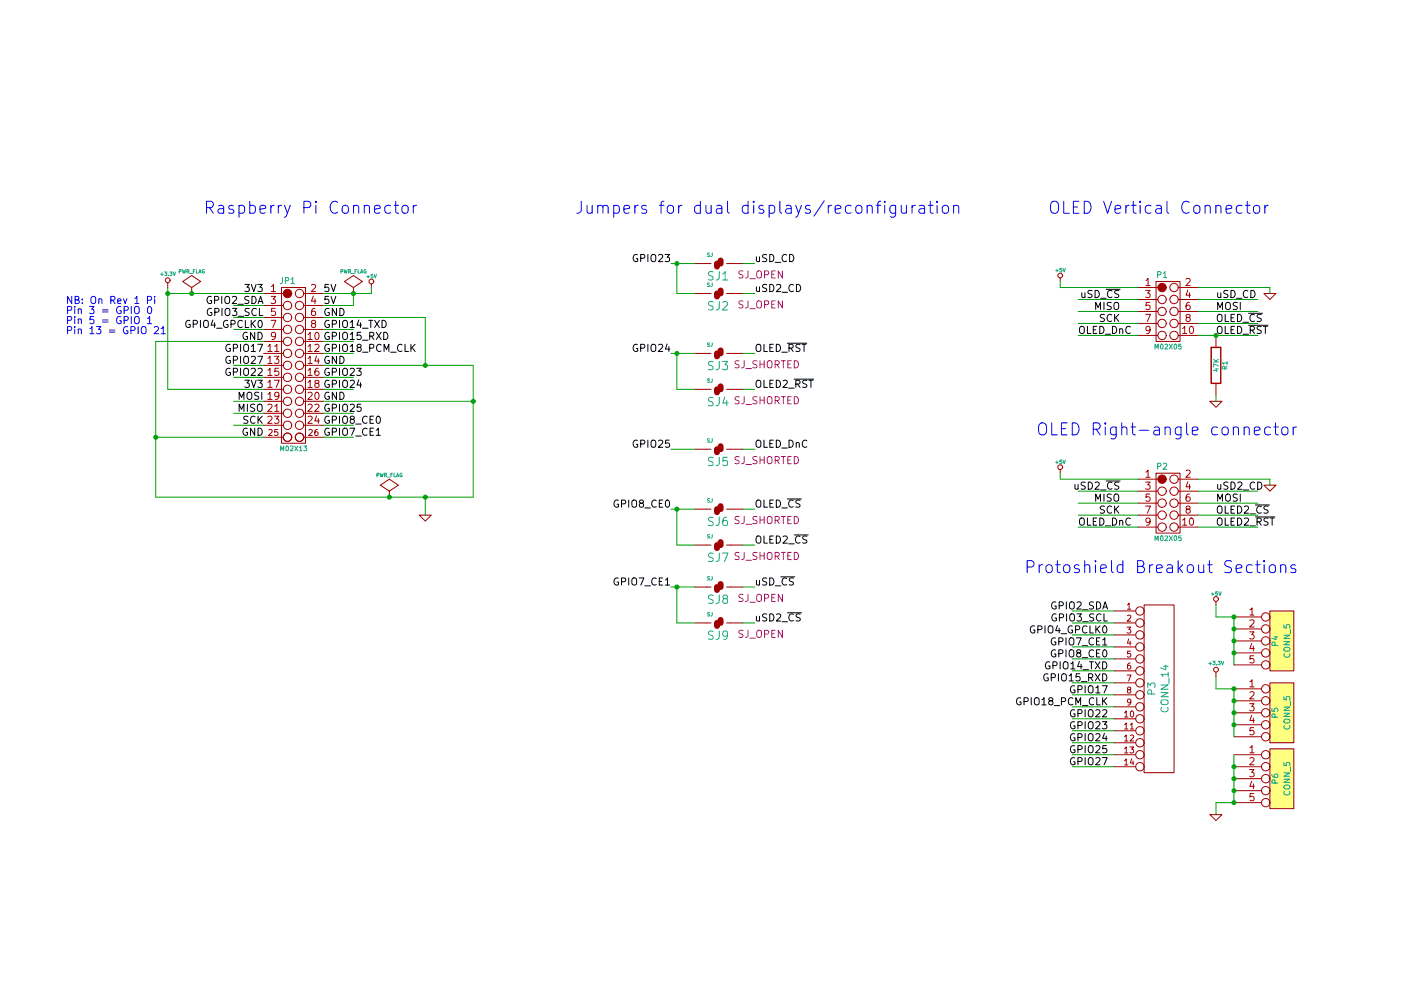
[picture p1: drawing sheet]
EESchema Schematic File Version 2
LIBS:freetronics_kicad_sch_lib
LIBS:power
LIBS:device
LIBS:transistors
LIBS:conn
LIBS:linear
LIBS:regul
LIBS:74xx
LIBS:cmos4000
LIBS:adc-dac
LIBS:memory
LIBS:xilinx
LIBS:special
LIBS:microcontrollers
LIBS:dsp
LIBS:microchip
LIBS:analog_switches
LIBS:motorola
LIBS:texas
LIBS:intel
LIBS:audio
LIBS:interface
LIBS:digital-audio
LIBS:philips
LIBS:display
LIBS:cypress
LIBS:siliconi
LIBS:opto
LIBS:atmel
LIBS:contrib
LIBS:valves
LIBS:PiScreen-cache
EELAYER 27 0
EELAYER END
$Descr A4 11693 8268
encoding utf-8
Sheet 1 1
Title ""
Date "12 feb 2014"
Rev ""
Comp ""
Comment1 ""
Comment2 ""
Comment3 ""
Comment4 ""
$EndDescr
Text Notes 8750 1800 0    100  ~ 0
OLED Vertical Connector\n
Text Label 9350 2500 2    60   ~ 0
uSD_~CS
Text Label 10150 2500 0    60   ~ 0
uSD_CD
Text Label 9350 2600 2    60   ~ 0
MISO
Text Label 10150 2600 0    60   ~ 0
MOSI
Text Label 9350 2700 2    60   ~ 0
SCK
Text Label 10150 2700 0    60   ~ 0
OLED_~CS
Text Label 9000 2800 0    60   ~ 0
OLED_DnC
Text Label 10150 2800 0    60   ~ 0
OLED_~RST
$Comp
L +5V #PWR01
U 1 1
P 8850 2350
F 0 "#PWR01" H 8850 2440 20  0001 C CNN
F 1 "+5V" H 8850 2440 30  0000 C CNN
F 2 "" H 8850 2350 60  0000 C CNN
F 3 "" H 8850 2350 60  0000 C CNN
	1    8850 2350
	1    0    0    -1  
$EndComp
$Comp
L GND #PWR02
U 1 1
P 10600 2450
F 0 "#PWR02" H 10600 2450 30  0001 C CNN
F 1 "GND" H 10600 2380 30  0001 C CNN
F 2 "" H 10600 2450 60  0000 C CNN
F 3 "" H 10600 2450 60  0000 C CNN
	1    10600 2450
	-1   0    0    -1  
$EndComp
$Comp
L M02X05 P1
U 1 1
P 9800 2400
F 0 "P1" H 9700 2500 50  0000 C CNN
F 1 "M02X05" H 9750 1900 40  0000 C CNN
F 2 "DIL10" H 9800 2400 60  0001 C CNN
F 3 "~" H 9800 2400 60  0000 C CNN
	1    9800 2400
	1    0    0    -1  
$EndComp
$Comp
L R R1
U 1 1
P 10150 3050
F 0 "R1" V 10230 3050 40  0000 C CNN
F 1 "47K" V 10157 3051 40  0000 C CNN
F 2 "SM0603_Resistor" V 10080 3050 30  0001 C CNN
F 3 "" H 10150 3050 30  0000 C CNN
	1    10150 3050
	1    0    0    -1  
$EndComp
$Comp
L GND #PWR03
U 1 1
P 10150 3350
F 0 "#PWR03" H 10150 3350 30  0001 C CNN
F 1 "GND" H 10150 3280 30  0001 C CNN
F 2 "" H 10150 3350 60  0000 C CNN
F 3 "" H 10150 3350 60  0000 C CNN
	1    10150 3350
	1    0    0    -1  
$EndComp
$Comp
L M02X13 JP1
U 1 1
P 2500 2450
F 0 "JP1" H 2400 2550 50  0000 C CNN
F 1 "M02X13" H 2450 1150 40  0000 C CNN
F 2 "pin_array_13x2" H 2500 2450 60  0001 C CNN
F 3 "" H 2500 2450 60  0000 C CNN
	1    2500 2450
	1    0    0    -1  
$EndComp
Text Notes 1700 1800 0    100  ~ 0
Raspberry Pi Connector
Text Label 2200 2450 2    60   ~ 0
3V3
Text Label 2200 2550 2    60   ~ 0
GPIO2_SDA
Text Label 2200 2650 2    60   ~ 0
GPIO3_SCL
Text Label 2200 2750 2    60   ~ 0
GPIO4_GPCLK0
Text Label 2200 2850 2    60   ~ 0
GND
Text Label 2200 2950 2    60   ~ 0
GPIO17
Text Label 2200 3050 2    60   ~ 0
GPIO27
Text Label 2200 3150 2    60   ~ 0
GPIO22
Text Label 2200 3350 2    60   ~ 0
MOSI
Text Label 2200 3450 2    60   ~ 0
MISO
Text Label 2200 3550 2    60   ~ 0
SCK
Text Label 2200 3650 2    60   ~ 0
GND
Text Label 2700 2450 0    60   ~ 0
5V
Text Label 2700 2550 0    60   ~ 0
5V
Text Label 2700 2650 0    60   ~ 0
GND
Text Label 2700 2750 0    60   ~ 0
GPIO14_TXD
Text Label 2700 2850 0    60   ~ 0
GPIO15_RXD
Text Label 2700 2950 0    60   ~ 0
GPIO18_PCM_CLK
Text Label 2700 3050 0    60   ~ 0
GND
Text Label 2700 3150 0    60   ~ 0
GPIO23
Text Label 2700 3250 0    60   ~ 0
GPIO24
Text Label 2700 3350 0    60   ~ 0
GND
Text Label 2700 3450 0    60   ~ 0
GPIO25
Text Label 2700 3550 0    60   ~ 0
GPIO8_CE0
Text Label 2700 3650 0    60   ~ 0
GPIO7_CE1
$Comp
L GND #PWR04
U 1 1
P 3550 4300
F 0 "#PWR04" H 3550 4300 30  0001 C CNN
F 1 "GND" H 3550 4230 30  0001 C CNN
F 2 "" H 3550 4300 60  0000 C CNN
F 3 "" H 3550 4300 60  0000 C CNN
	1    3550 4300
	1    0    0    -1  
$EndComp
Text Label 6300 2950 0    60   ~ 0
OLED_~RST
$Comp
L +5V #PWR05
U 1 1
P 3100 2400
F 0 "#PWR05" H 3100 2490 20  0001 C CNN
F 1 "+5V" H 3100 2490 30  0000 C CNN
F 2 "" H 3100 2400 60  0000 C CNN
F 3 "" H 3100 2400 60  0000 C CNN
	1    3100 2400
	1    0    0    -1  
$EndComp
Text Label 2200 3250 2    60   ~ 0
3V3
$Comp
L PWR_FLAG #FLG06
U 1 1
P 2950 2450
F 0 "#FLG06" H 2950 2545 30  0001 C CNN
F 1 "PWR_FLAG" H 2950 2630 30  0000 C CNN
F 2 "" H 2950 2450 60  0000 C CNN
F 3 "" H 2950 2450 60  0000 C CNN
	1    2950 2450
	1    0    0    -1  
$EndComp
$Comp
L PWR_FLAG #FLG07
U 1 1
P 3250 4150
F 0 "#FLG07" H 3250 4245 30  0001 C CNN
F 1 "PWR_FLAG" H 3250 4330 30  0000 C CNN
F 2 "" H 3250 4150 60  0000 C CNN
F 3 "" H 3250 4150 60  0000 C CNN
	1    3250 4150
	1    0    0    -1  
$EndComp
Text Label 9350 4100 2    60   ~ 0
uSD2_~CS
Text Label 10150 4100 0    60   ~ 0
uSD2_CD
Text Label 9350 4200 2    60   ~ 0
MISO
Text Label 10150 4200 0    60   ~ 0
MOSI
Text Label 9350 4300 2    60   ~ 0
SCK
Text Label 10150 4300 0    60   ~ 0
OLED2_~CS
Text Label 9000 4400 0    60   ~ 0
OLED_DnC
Text Label 10150 4400 0    60   ~ 0
OLED2_~RST
$Comp
L +5V #PWR08
U 1 1
P 8850 3950
F 0 "#PWR08" H 8850 4040 20  0001 C CNN
F 1 "+5V" H 8850 4040 30  0000 C CNN
F 2 "" H 8850 3950 60  0000 C CNN
F 3 "" H 8850 3950 60  0000 C CNN
	1    8850 3950
	1    0    0    -1  
$EndComp
$Comp
L GND #PWR09
U 1 1
P 10600 4050
F 0 "#PWR09" H 10600 4050 30  0001 C CNN
F 1 "GND" H 10600 3980 30  0001 C CNN
F 2 "" H 10600 4050 60  0000 C CNN
F 3 "" H 10600 4050 60  0000 C CNN
	1    10600 4050
	-1   0    0    -1  
$EndComp
$Comp
L M02X05 P2
U 1 1
P 9800 4000
F 0 "P2" H 9700 4100 50  0000 C CNN
F 1 "M02X05" H 9750 3500 40  0000 C CNN
F 2 "DIL10" H 9800 4000 60  0001 C CNN
F 3 "~" H 9800 4000 60  0000 C CNN
	1    9800 4000
	1    0    0    -1  
$EndComp
Text Notes 8650 3650 0    100  ~ 0
OLED Right-angle connector
Text Label 6300 2200 0    60   ~ 0
uSD_CD
$Comp
L SJ SJ1
U 1 1
P 6000 2200
F 0 "SJ1" H 5900 2050 70  0000 L BNN
F 1 "SJ" H 5900 2250 30  0000 L BNN
F 2 "SJ_OPEN" H 6350 2100 60  0000 C CNN
F 3 "" H 6000 2200 60  0000 C CNN
	1    6000 2200
	1    0    0    -1  
$EndComp
$Comp
L SJ SJ2
U 1 1
P 6000 2450
F 0 "SJ2" H 5900 2300 70  0000 L BNN
F 1 "SJ" H 5900 2500 30  0000 L BNN
F 2 "SJ_OPEN" H 6350 2350 60  0000 C CNN
F 3 "" H 6000 2450 60  0000 C CNN
	1    6000 2450
	1    0    0    -1  
$EndComp
Text Label 5600 2200 2    60   ~ 0
GPIO23
Text Label 6300 2450 0    60   ~ 0
uSD2_CD
$Comp
L SJ SJ3
U 1 1
P 6000 2950
F 0 "SJ3" H 5900 2800 70  0000 L BNN
F 1 "SJ" H 5900 3000 30  0000 L BNN
F 2 "SJ_SHORTED" H 6400 2850 60  0000 C CNN
F 3 "" H 6000 2950 60  0000 C CNN
	1    6000 2950
	1    0    0    -1  
$EndComp
$Comp
L SJ SJ4
U 1 1
P 6000 3250
F 0 "SJ4" H 5900 3100 70  0000 L BNN
F 1 "SJ" H 5900 3300 30  0000 L BNN
F 2 "SJ_SHORTED" H 6400 3150 60  0000 C CNN
F 3 "" H 6000 3250 60  0000 C CNN
	1    6000 3250
	1    0    0    -1  
$EndComp
Text Label 6300 3250 0    60   ~ 0
OLED2_~RST
Text Label 5600 2950 2    60   ~ 0
GPIO24
Text Label 6300 3750 0    60   ~ 0
OLED_DnC
$Comp
L SJ SJ5
U 1 1
P 6000 3750
F 0 "SJ5" H 5900 3600 70  0000 L BNN
F 1 "SJ" H 5900 3800 30  0000 L BNN
F 2 "SJ_SHORTED" H 6400 3650 60  0000 C CNN
F 3 "" H 6000 3750 60  0000 C CNN
	1    6000 3750
	1    0    0    -1  
$EndComp
Text Label 5600 3750 2    60   ~ 0
GPIO25
Text Label 6300 4250 0    60   ~ 0
OLED_~CS
$Comp
L SJ SJ6
U 1 1
P 6000 4250
F 0 "SJ6" H 5900 4100 70  0000 L BNN
F 1 "SJ" H 5900 4300 30  0000 L BNN
F 2 "SJ_SHORTED" H 6400 4150 60  0000 C CNN
F 3 "" H 6000 4250 60  0000 C CNN
	1    6000 4250
	1    0    0    -1  
$EndComp
Text Label 5600 4250 2    60   ~ 0
GPIO8_CE0
Text Label 6300 4550 0    60   ~ 0
OLED2_~CS
$Comp
L SJ SJ7
U 1 1
P 6000 4550
F 0 "SJ7" H 5900 4400 70  0000 L BNN
F 1 "SJ" H 5900 4600 30  0000 L BNN
F 2 "SJ_SHORTED" H 6400 4450 60  0000 C CNN
F 3 "" H 6000 4550 60  0000 C CNN
	1    6000 4550
	1    0    0    -1  
$EndComp
Text Label 6300 4900 0    60   ~ 0
uSD_~CS
$Comp
L SJ SJ8
U 1 1
P 6000 4900
F 0 "SJ8" H 5900 4750 70  0000 L BNN
F 1 "SJ" H 5900 4950 30  0000 L BNN
F 2 "SJ_OPEN" H 6350 4800 60  0000 C CNN
F 3 "" H 6000 4900 60  0000 C CNN
	1    6000 4900
	1    0    0    -1  
$EndComp
Text Label 5600 4900 2    60   ~ 0
GPIO7_CE1
Text Label 6300 5200 0    60   ~ 0
uSD2_~CS
$Comp
L SJ SJ9
U 1 1
P 6000 5200
F 0 "SJ9" H 5900 5050 70  0000 L BNN
F 1 "SJ" H 5900 5250 30  0000 L BNN
F 2 "SJ_OPEN" H 6350 5100 60  0000 C CNN
F 3 "" H 6000 5200 60  0000 C CNN
	1    6000 5200
	1    0    0    -1  
$EndComp
Wire Wire Line
	10000 2400 10600 2400
Wire Wire Line
	9000 2500 9500 2500
Wire Wire Line
	10000 2500 10500 2500
Wire Wire Line
	9000 2600 9500 2600
Wire Wire Line
	10000 2600 10500 2600
Wire Wire Line
	9000 2700 9500 2700
Wire Wire Line
	10000 2700 10500 2700
Wire Wire Line
	9000 2800 9500 2800
Wire Wire Line
	10000 2800 10500 2800
Wire Wire Line
	10600 2400 10600 2450
Wire Wire Line
	8850 2350 8850 2400
Connection ~ 10150 2800
Wire Wire Line
	10150 3350 10150 3300
Wire Wire Line
	1400 2450 2200 2450
Wire Wire Line
	2200 2550 1950 2550
Wire Wire Line
	2200 2650 1950 2650
Wire Wire Line
	2200 2750 1950 2750
Wire Wire Line
	1300 2850 2200 2850
Wire Wire Line
	2200 3050 1950 3050
Wire Wire Line
	2200 3150 1950 3150
Wire Wire Line
	1400 3250 2200 3250
Wire Wire Line
	2200 3350 1950 3350
Wire Wire Line
	2200 3450 1950 3450
Wire Wire Line
	2200 3550 1950 3550
Wire Wire Line
	1300 3650 2200 3650
Wire Wire Line
	2700 2550 2950 2550
Wire Wire Line
	2700 2650 3550 2650
Wire Wire Line
	2700 2750 2950 2750
Wire Wire Line
	2700 2850 2950 2850
Wire Wire Line
	2700 2950 2950 2950
Wire Wire Line
	2700 3350 3950 3350
Wire Wire Line
	2950 2550 2950 2450
Connection ~ 2950 2450
Wire Wire Line
	3950 4150 1300 4150
Wire Wire Line
	1300 4150 1300 2850
Connection ~ 1300 3650
Connection ~ 3550 4150
Wire Wire Line
	3950 3050 3950 4150
Connection ~ 3950 3350
Wire Wire Line
	3550 2650 3550 3050
Wire Wire Line
	2700 3050 3950 3050
Connection ~ 3550 3050
Wire Wire Line
	8850 2400 9500 2400
Wire Wire Line
	2700 2450 3100 2450
Wire Wire Line
	3100 2450 3100 2400
Wire Wire Line
	3550 4150 3550 4300
Connection ~ 3250 4150
Wire Wire Line
	10000 4000 10600 4000
Wire Wire Line
	9000 4100 9500 4100
Wire Wire Line
	10000 4100 10500 4100
Wire Wire Line
	9000 4200 9500 4200
Wire Wire Line
	10000 4200 10500 4200
Wire Wire Line
	9000 4300 9500 4300
Wire Wire Line
	10000 4300 10500 4300
Wire Wire Line
	9000 4400 9500 4400
Wire Wire Line
	10000 4400 10500 4400
Wire Wire Line
	10600 4000 10600 4050
Wire Wire Line
	8850 3950 8850 4000
Wire Wire Line
	8850 4000 9500 4000
Wire Wire Line
	6200 2450 6300 2450
Wire Wire Line
	5600 2200 5800 2200
Wire Wire Line
	6200 2950 6300 2950
Wire Wire Line
	6200 3250 6300 3250
Wire Wire Line
	5600 2950 5800 2950
Connection ~ 5650 2950
Wire Wire Line
	5650 3250 5800 3250
Wire Wire Line
	6200 3750 6300 3750
Wire Wire Line
	5600 3750 5800 3750
Wire Wire Line
	5650 2950 5650 3250
Wire Wire Line
	2700 3150 2950 3150
Wire Wire Line
	2700 3250 2950 3250
Wire Wire Line
	2700 3450 2950 3450
Wire Wire Line
	2700 3550 2950 3550
Wire Wire Line
	2700 3650 2950 3650
Wire Wire Line
	6200 4250 6300 4250
Wire Wire Line
	5600 4250 5800 4250
Wire Wire Line
	6200 4550 6300 4550
Wire Wire Line
	5800 4550 5650 4550
Wire Wire Line
	5650 4550 5650 4250
Connection ~ 5650 4250
Wire Wire Line
	6200 4900 6300 4900
Wire Wire Line
	5600 4900 5800 4900
Wire Wire Line
	6200 5200 6300 5200
Wire Wire Line
	5800 5200 5650 5200
Wire Wire Line
	5650 5200 5650 4900
Connection ~ 5650 4900
Wire Wire Line
	6200 2200 6300 2200
Wire Wire Line
	5800 2450 5650 2450
Wire Wire Line
	5650 2450 5650 2200
Connection ~ 5650 2200
Text Notes 4800 1800 0    100  ~ 0
Jumpers for dual displays/reconfiguration
$Comp
L CONN_14 P3
U 1 1
P 9650 5750
F 0 "P3" V 9620 5750 60  0000 C CNN
F 1 "CONN_14" V 9730 5750 60  0000 C CNN
F 2 "1X14" H 9650 5750 60  0001 C CNN
F 3 "" H 9650 5750 60  0000 C CNN
	1    9650 5750
	1    0    0    -1  
$EndComp
Wire Wire Line
	9300 5100 8950 5100
Wire Wire Line
	9300 5200 8950 5200
Wire Wire Line
	9300 5300 8950 5300
Wire Wire Line
	9300 5400 8950 5400
Wire Wire Line
	9300 5500 8950 5500
Wire Wire Line
	9300 5600 8950 5600
Wire Wire Line
	9300 5700 8950 5700
Wire Wire Line
	9300 5800 8950 5800
Wire Wire Line
	9300 5900 8950 5900
Wire Wire Line
	9300 6000 8950 6000
Wire Wire Line
	9300 6100 8950 6100
Wire Wire Line
	9300 6200 8950 6200
Wire Wire Line
	9300 6300 8950 6300
Wire Wire Line
	9300 6400 8950 6400
Text Label 9250 5100 2    60   ~ 0
GPIO2_SDA
Text Label 9250 5200 2    60   ~ 0
GPIO3_SCL
Text Label 9250 5300 2    60   ~ 0
GPIO4_GPCLK0
Text Label 9250 5400 2    60   ~ 0
GPIO7_CE1
Text Label 9250 5500 2    60   ~ 0
GPIO8_CE0
Text Label 9250 5600 2    60   ~ 0
GPIO14_TXD
Text Label 9250 5700 2    60   ~ 0
GPIO15_RXD
Text Label 9250 5900 2    60   ~ 0
GPIO18_PCM_CLK
Text Label 9250 5800 2    60   ~ 0
GPIO17
Text Label 9250 6000 2    60   ~ 0
GPIO22
Text Label 9250 6100 2    60   ~ 0
GPIO23
Text Label 9250 6200 2    60   ~ 0
GPIO24
Text Label 9250 6300 2    60   ~ 0
GPIO25
Text Label 9250 6400 2    60   ~ 0
GPIO27
$Comp
L CONN_5 P4
U 1 1
P 10700 5350
F 0 "P4" V 10650 5350 50  0000 C CNN
F 1 "CONN_5" V 10750 5350 50  0000 C CNN
F 2 "1X05" H 10700 5350 60  0001 C CNN
F 3 "" H 10700 5350 60  0000 C CNN
	1    10700 5350
	1    0    0    -1  
$EndComp
$Comp
L CONN_5 P5
U 1 1
P 10700 5950
F 0 "P5" V 10650 5950 50  0000 C CNN
F 1 "CONN_5" V 10750 5950 50  0000 C CNN
F 2 "1X05" H 10700 5950 60  0001 C CNN
F 3 "" H 10700 5950 60  0000 C CNN
	1    10700 5950
	1    0    0    -1  
$EndComp
$Comp
L CONN_5 P6
U 1 1
P 10700 6500
F 0 "P6" V 10650 6500 50  0000 C CNN
F 1 "CONN_5" V 10750 6500 50  0000 C CNN
F 2 "1X05" H 10700 6500 60  0001 C CNN
F 3 "" H 10700 6500 60  0000 C CNN
	1    10700 6500
	1    0    0    -1  
$EndComp
Wire Wire Line
	10300 5550 10300 5150
Wire Wire Line
	10300 5150 10150 5150
Wire Wire Line
	10150 5150 10150 5050
$Comp
L +5V #PWR010
U 1 1
P 10150 5050
F 0 "#PWR010" H 10150 5140 20  0001 C CNN
F 1 "+5V" H 10150 5140 30  0000 C CNN
F 2 "" H 10150 5050 60  0000 C CNN
F 3 "" H 10150 5050 60  0000 C CNN
	1    10150 5050
	1    0    0    -1  
$EndComp
Wire Wire Line
	10300 6150 10300 5750
Wire Wire Line
	10300 5750 10150 5750
Wire Wire Line
	10150 5750 10150 5650
$Comp
L +3.3V #PWR011
U 1 1
P 10150 5650
F 0 "#PWR011" H 10150 5610 30  0001 C CNN
F 1 "+3.3V" H 10150 5760 30  0000 C CNN
F 2 "" H 10150 5650 60  0000 C CNN
F 3 "" H 10150 5650 60  0000 C CNN
	1    10150 5650
	1    0    0    -1  
$EndComp
Wire Wire Line
	10300 6300 10300 6700
Wire Wire Line
	10300 6700 10150 6700
Wire Wire Line
	10150 6700 10150 6800
$Comp
L GND #PWR012
U 1 1
P 10150 6800
F 0 "#PWR012" H 10150 6800 30  0001 C CNN
F 1 "GND" H 10150 6730 30  0001 C CNN
F 2 "" H 10150 6800 60  0000 C CNN
F 3 "" H 10150 6800 60  0000 C CNN
	1    10150 6800
	1    0    0    -1  
$EndComp
Connection ~ 10300 5250
Connection ~ 10300 5350
Connection ~ 10300 5450
Connection ~ 10300 5150
Connection ~ 10300 5850
Connection ~ 10300 5950
Connection ~ 10300 6050
Connection ~ 10300 5750
Connection ~ 10300 6700
Connection ~ 10300 6400
Connection ~ 10300 6500
Connection ~ 10300 6600
Wire Wire Line
	1400 2400 1400 3250
Connection ~ 1400 2450
$Comp
L +3.3V #PWR013
U 1 1
P 1400 2400
F 0 "#PWR013" H 1400 2360 30  0001 C CNN
F 1 "+3.3V" H 1400 2510 30  0000 C CNN
F 2 "" H 1400 2400 60  0000 C CNN
F 3 "" H 1400 2400 60  0000 C CNN
	1    1400 2400
	1    0    0    -1  
$EndComp
$Comp
L PWR_FLAG #FLG014
U 1 1
P 1600 2450
F 0 "#FLG014" H 1600 2545 30  0001 C CNN
F 1 "PWR_FLAG" H 1600 2630 30  0000 C CNN
F 2 "" H 1600 2450 60  0000 C CNN
F 3 "" H 1600 2450 60  0000 C CNN
	1    1600 2450
	1    0    0    -1  
$EndComp
Connection ~ 1600 2450
Text Notes 550  2550 0    60   ~ 0
NB: On Rev 1 Pi\nPin 3 = GPIO 0\nPin 5 = GPIO 1\nPin 13 = GPIO 21
Text Notes 8550 4800 0    100  ~ 0
Protoshield Breakout Sections
$EndSCHEMATC
